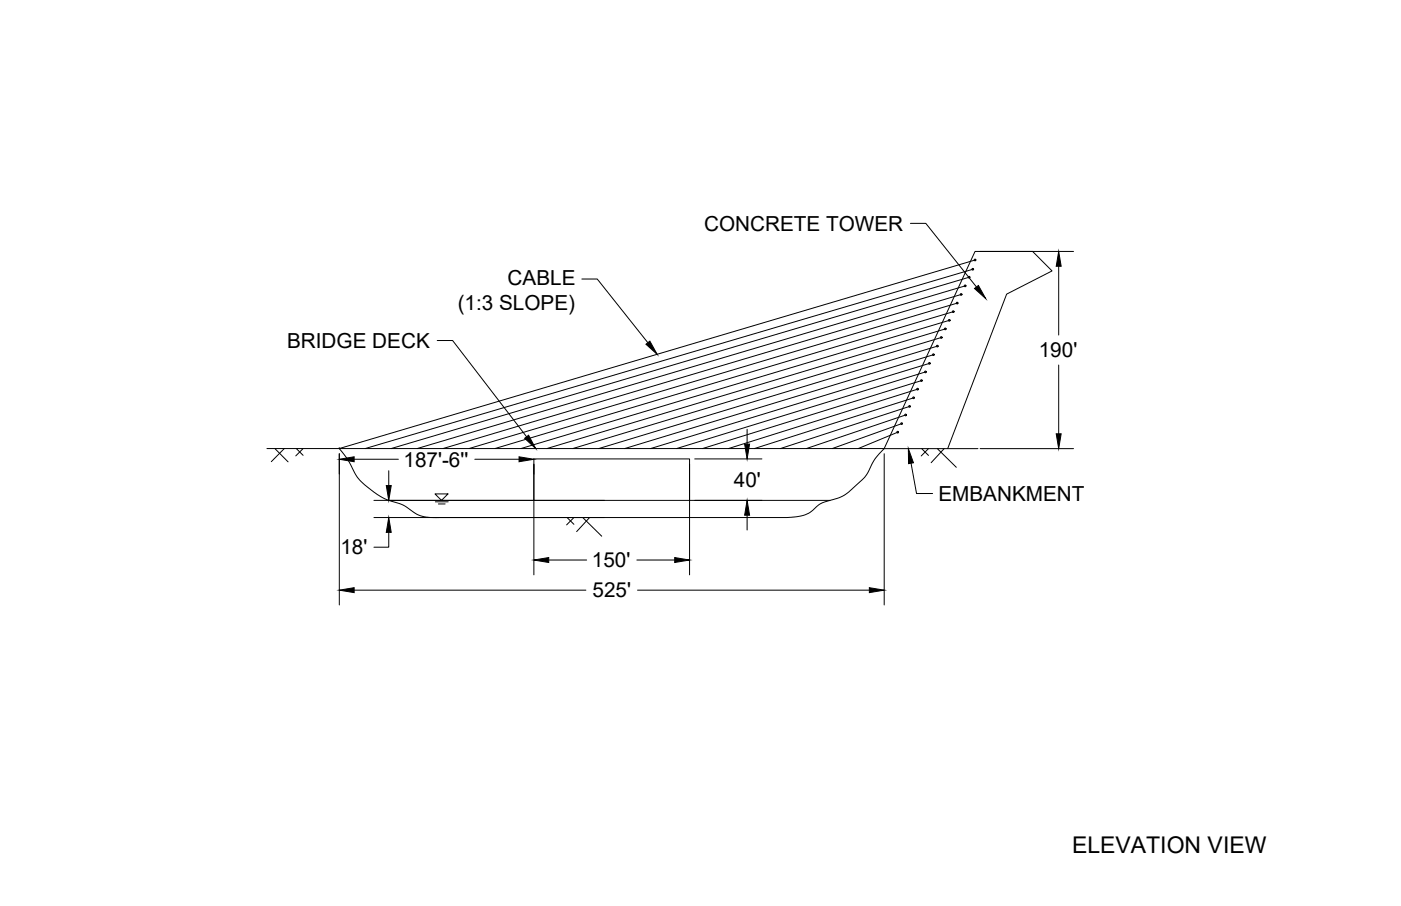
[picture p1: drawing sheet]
<svg xmlns="http://www.w3.org/2000/svg" width="432mm" height="279mm" viewBox="0 0 432 279" stroke-linecap="round" stroke-linejoin="round" font-family="sans-serif">
<!-- layer: 0 -->
<g fill="none" stroke="#000" stroke-width=".31">
<path d="M280.6 68.9h4.7l15.7 19.6M302.1 77.5h28.8M179.3 86h4.8l15.6 19.7M292.6 98.8l-132.1 39.5M293.8 96.1l-141.3 42.2M295 93.5l-150.5 44.8M296.2 90.8l-159.7 47.5M297.5 88.2l-168.9 50.1M298.7 85.5l-178.1 52.8M299.8 83l-187.2 55.3M300.5 80.2l-195.9 58.1M326.3 82.1v21.2"/>
<path d="M134.8 105h4.7l22.8 29.7M284 117.4l-67.5 20.9M285.2 114.7l-76.7 23.6M286.5 112.1l-86 26.2M287.7 109.4l-95.2 28.9M288.9 106.8l-104.4 31.5M290.1 104.1l-113.6 34.2M291.4 101.4l-122.9 36.9M326.3 112.6v21.2M82.3 138.3h22.3a31.6 31.6 0 0 1 5.2 8.4 24.4 24.4 0 0 0 13.9 8.8l1.1 .6a14.7 14.7 0 0 0 5.9 3.2l3.7 .3h108.1a11.1 11.1 0 0 0 8.9-3.1 9.5 9.5 0 0 1 5.5-2.5 10.8 10.8 0 0 0 5.2-2.7l3.6-3.3a11.9 11.9 0 0 0 3.1-5 18.7 18.7 0 0 1 3.7-4.6h28.9M84.7 138.3l4.1 4.1M87.6 138.3l-4 4.1"/>
<path d="M91.3 138.3l2.1 2.1M93.4 138.3l-2.2 2.3M104.6 138.3h.1M104.6 138.3h167.9l28-60.8h17.8l5.9 6.1-13.9 7.1-18.2 47.6M104.6 139.9v46.7M230.3 132.4v4.6M272.5 139.9v46.7M276.7 133.3l-12.2 5M277.9 130.6l-21.4 7.7M279.1 128l-30.6 10.3M280.3 125.3l-39.8 13M281.6 122.7l-49.1 15.6"/>
<path d="M282.8 120l-58.3 18.3M284.1 138.4l2.1 2M286.2 138.4l-2.3 2.2M288.9 138.4l5.8 5.7M291 138.4l-4 4.3M302.1 138.4h28.8M109.1 141.6h13.7M115.2 154.3h140.6M115.2 159.6h71.1M119.8 145.2v4.5M134.1 152.3h4l-2 2zM134.2 154.8h3.9"/>
<path d="M135.1 155.4h2.1M146.3 141.6h13.7M174.8 159.6l2.1 2.1M176.9 159.6l-2.3 2.3M179.6 159.6l5.9 5.8M181.7 159.6l-4 4.3M212.5 154.3v-12.8h-48v35.8M212.5 143.1v34.2M214.1 141.5h20.7M230.3 158.9v4.6M280.8 142.8l1.7 9.4h4.9M119.8 164.2v4.5h-4.6"/>
<path d="M169.1 172.7h11.7M196.3 172.7h11.7M109.1 182h71.5M196.5 182h71.4"/>
<circle cx="292.6" cy="98.8" r=".26"/>
<circle cx="293.8" cy="96.1" r=".26"/>
<circle cx="295" cy="93.5" r=".26"/>
<circle cx="296.2" cy="90.8" r=".26"/>
<circle cx="297.5" cy="88.2" r=".26"/>
<circle cx="298.7" cy="85.5" r=".26"/>
<circle cx="299.8" cy="83" r=".26"/>
<circle cx="300.5" cy="80.2" r=".26"/>
<circle cx="284" cy="117.4" r=".26"/>
<circle cx="285.2" cy="114.7" r=".26"/>
<circle cx="286.5" cy="112.1" r=".26"/>
<circle cx="287.7" cy="109.4" r=".26"/>
<circle cx="288.9" cy="106.7" r=".26"/>
<circle cx="290.1" cy="104.1" r=".26"/>
<circle cx="291.3" cy="101.4" r=".26"/>
<circle cx="276.7" cy="133.3" r=".26"/>
<circle cx="277.9" cy="130.6" r=".26"/>
<circle cx="279.1" cy="128" r=".26"/>
<circle cx="280.3" cy="125.3" r=".26"/>
<circle cx="281.6" cy="122.7" r=".26"/>
<circle cx="282.8" cy="120" r=".26"/>
</g>
<g fill="#000" stroke="#000" stroke-width=".31">
<path d="M300.3 89l1.3-1 2.2 4.1zM326.3 77.5l.8 4.6h-1.6zM199.1 106.2l1.2-1 2.2 4.1zM161.7 135.2l1.2-1 2.2 4.1zM229.5 137h1.5l-.7 4.5zM325.5 133.8h1.6l-.8 4.6zM104.6 141.6l4.5-.7v1.5zM119.1 149.7h1.5l-.8 4.6zM160 140.9l4.5 .7-4.5 .8zM230.3 154.3l.7 4.6h-1.5zM280 138.4l1.5 4.3-1.5 .3zM119.8 159.6l.8 4.6h-1.5z"/>
<path d="M164.5 172.7l4.6-.8v1.6zM208 171.9l4.5 .8-4.5 .8zM104.6 182l4.5-.8v1.6zM267.9 181.2l4.6 .8-4.6 .8z"/>
</g>
<text font-size="7.1" x="330.4" y="263.1">ELEVATION VIEW</text>
<g font-size="6.4">
<text x="217" y="71.2">CONCRETE TOWER</text>
<text x="156.5" y="87.7">CABLE</text>
<text x="141.1" y="95.4">(1:3 SLOPE)</text>
<text x="88.5" y="107.3">BRIDGE DECK</text>
<text x="320.2" y="110.2">190'</text>
<text x="124.4" y="143.9">187'-6''</text>
<text x="226.2" y="150.2">40'</text>
<text x="289.2" y="154.5">EMBANKMENT</text>
<text x="104.9" y="171">18'</text>
<text x="182.4" y="174.9">150'</text>
<text x="182.6" y="184.2">525'</text>
</g>
</svg>
